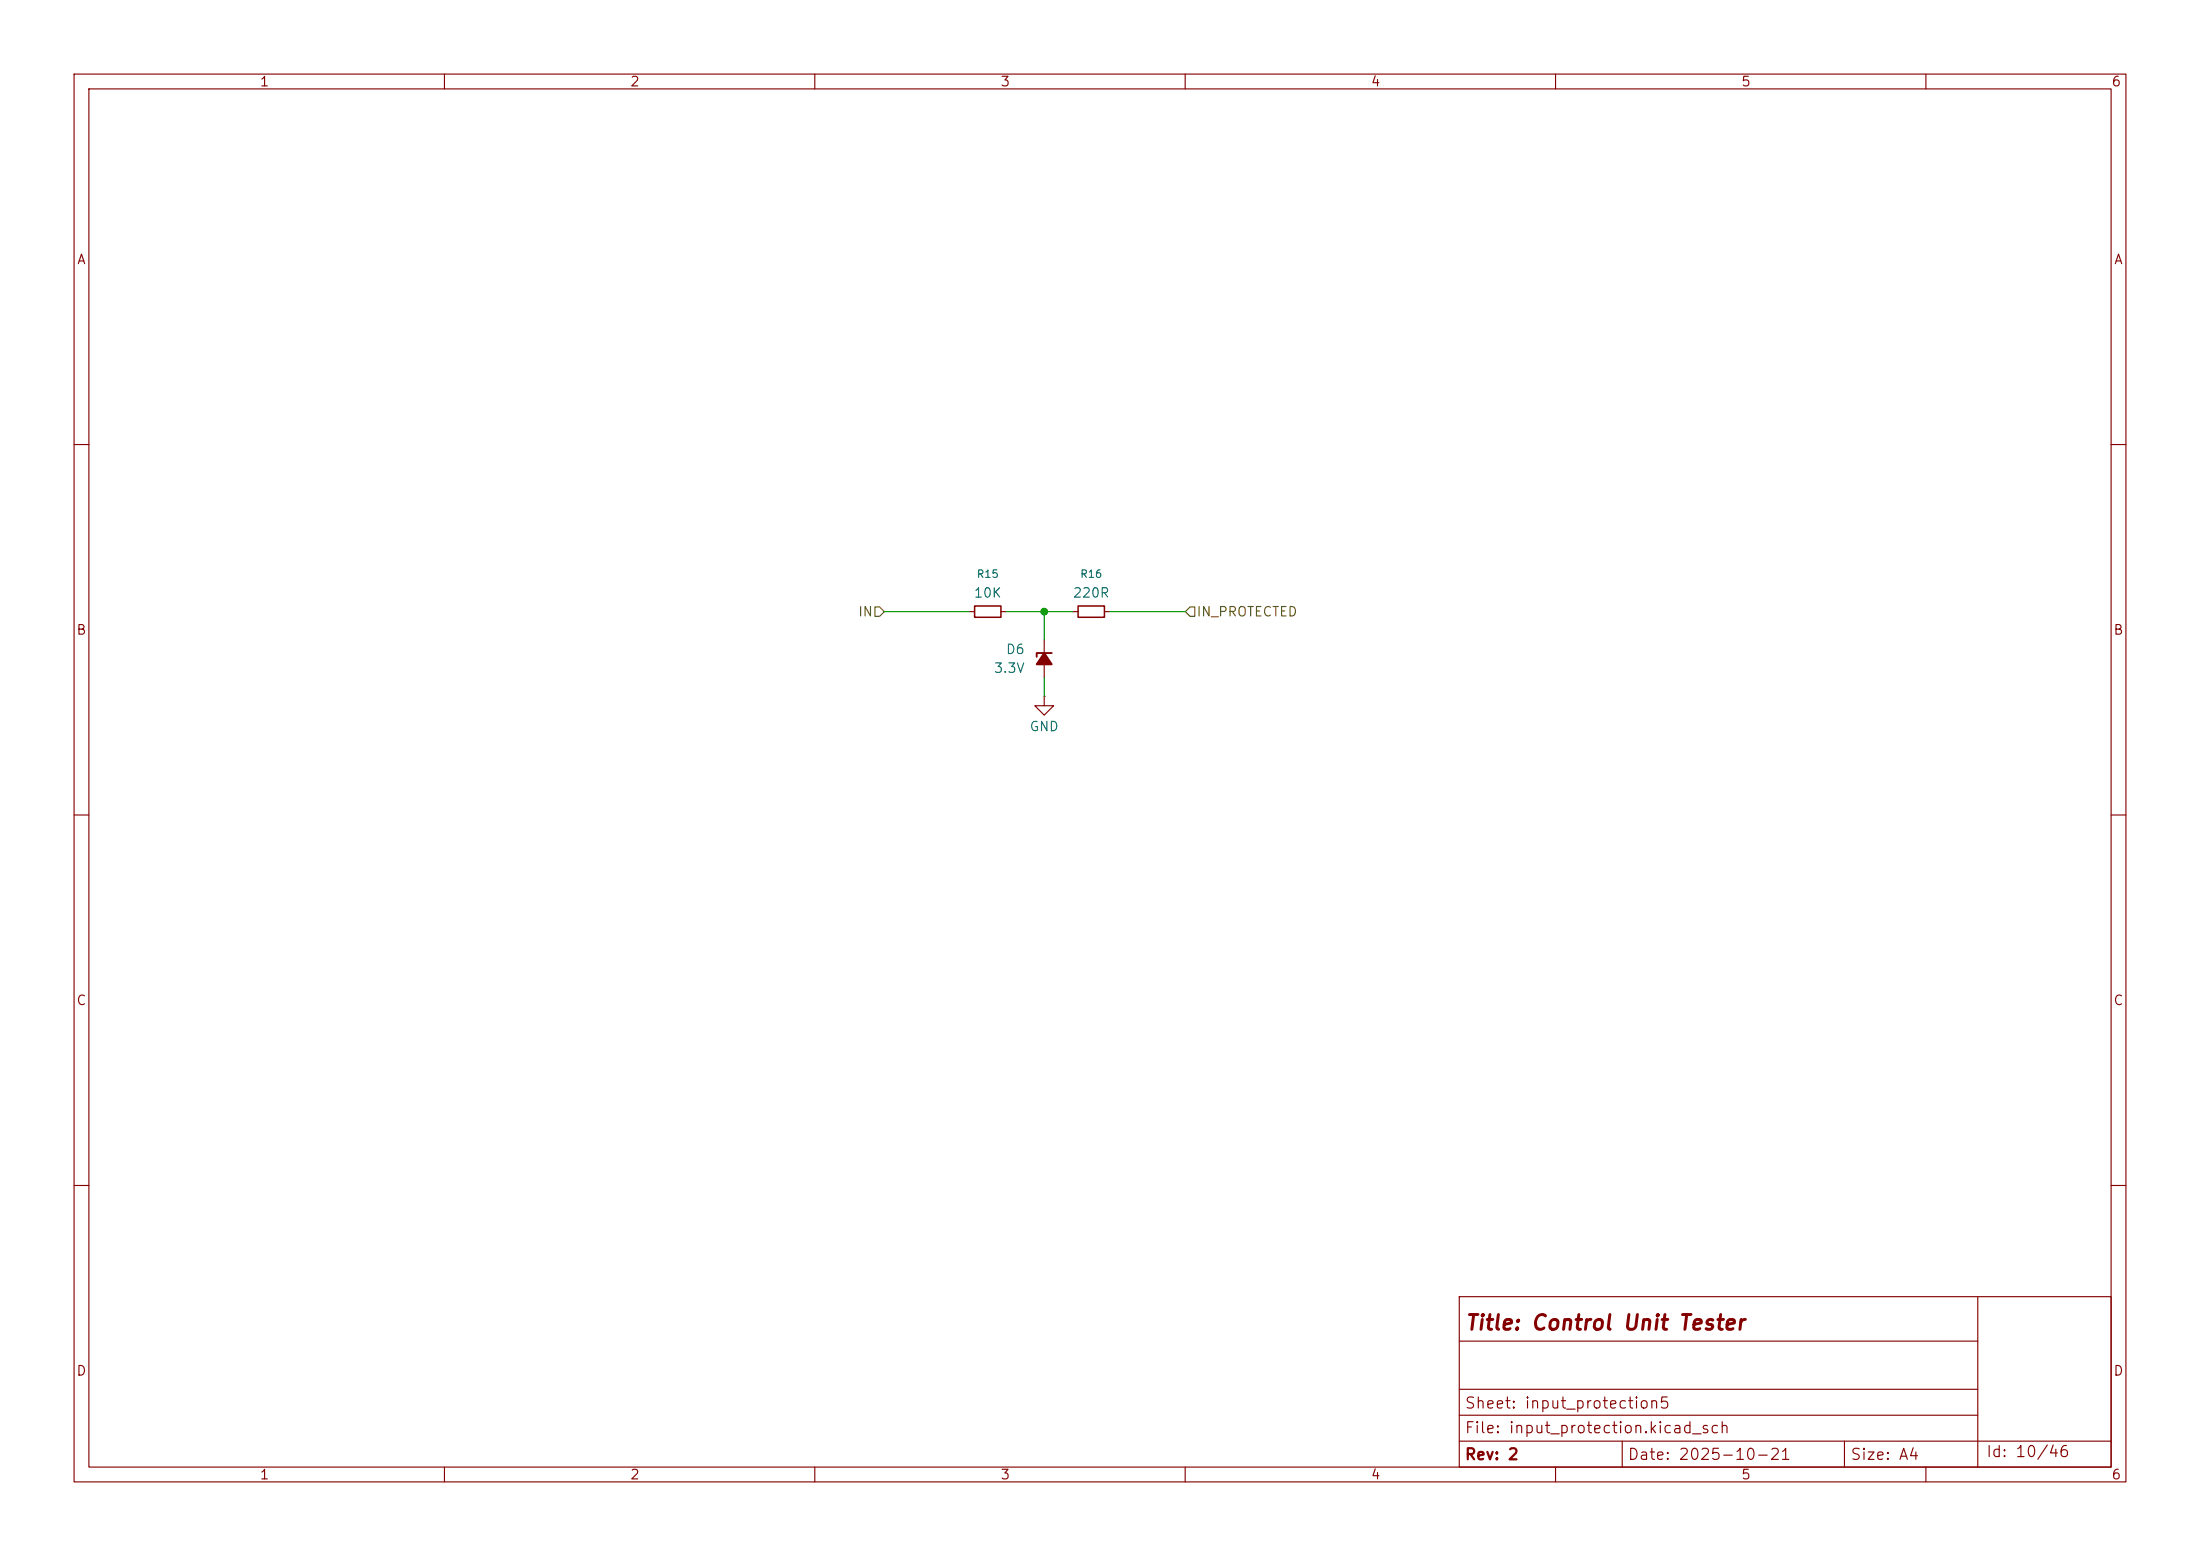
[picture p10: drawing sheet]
<svg xmlns="http://www.w3.org/2000/svg" width="297mm" height="210mm" viewBox="0 0 297 210" stroke-linecap="round" stroke-linejoin="round" font-family="sans-serif">
<g fill="none" stroke="#840000" stroke-width=".15">
<path d="M10 10h277v190h-277zM12 12h273v186h-273zM60 10v2M110 10v2M160 10v2M210 10v2M260 10v2M10 60h2M285 60h2M130.8 82.6h.8M135.1 82.6h.8M141 94v1.3h1.2l-1.2 1.2-1.3-1.2h1.3"/>
<path d="M141 94h.1M141 86.4v5M144.8 82.6h.7M149.1 82.6h.8M10 110h2M285 110h2M10 160h2M197 175h88v23h-88zM267 175v23M285 160h2M60 198v2M110 198v2"/>
<path d="M160 198v2M197 194.5h88M197 191h70M197 187.5h70M197 181h70M210 198v2M219 194.5v3.5M249 194.5v3.5M260 198v2"/>
</g>
<path d="M142 88.1h-2v.5" fill="none" stroke="#840000" stroke-width=".25"/>
<path d="M141 88.1l1 1.6h-2z" fill="#840000" stroke="#840000" stroke-width=".25"/>
<path d="M131.6 81.8h3.5v1.5h-3.5zM145.5 81.8h3.6v1.5h-3.6z" fill="none" stroke="#840000" stroke-width=".2"/>
<path d="M118.1 81.9h.6l.7 .7-.7 .6h-.6zM160.7 81.9h.6v1.3h-.6l-.7-.6z" fill="none" stroke="#725600" stroke-width=".15"/>
<path d="M119.4 82.6h11.4M135.9 82.6h8.9M141 82.6v3.8M141 91.4v2.6M149.9 82.6h10.1" fill="none" stroke="#009600" stroke-width=".15"/>
<circle cx="141" cy="82.6" r=".46" fill="#009600" stroke="#009600" stroke-width=".14"/>
<text font-size="2" fill="#840000" x="197.7" y="180">Title: Control Unit Tester</text>
<g font-size="1.5" fill="#840000">
<text x="197.6" y="190.5">Sheet: input_protection5</text>
<text x="197.6" y="193.8">File: input_protection.kicad_sch</text>
<text x="197.6" y="197.4">Rev: 2</text>
<text x="219.6" y="197.4">Date: 2025-10-21</text>
<text x="249.7" y="197.4">Size: A4</text>
<text x="268" y="197">Id: 10/46</text>
</g>
<g font-size="1.3" fill="#840000">
<text x="35" y="12">1</text>
<text x="85" y="12">2</text>
<text x="135" y="12">3</text>
<text x="185" y="12">4</text>
<text x="235" y="12">5</text>
<text x="285" y="12">6</text>
<text x="10.3" y="36">A</text>
<text x="285.3" y="36">A</text>
<text x="10.2" y="86">B</text>
<text x="285.2" y="86">B</text>
<text x="10.2" y="136">C</text>
<text x="285.2" y="136">C</text>
<text x="10.2" y="186">D</text>
<text x="285.2" y="186">D</text>
<text x="35" y="200">1</text>
<text x="85" y="200">2</text>
<text x="135" y="200">3</text>
<text x="185" y="200">4</text>
<text x="235" y="200">5</text>
<text x="285" y="200">6</text>
</g>
<g font-size="1.3" fill="#725600">
<text x="115.8" y="83.5">IN</text>
<text x="161.5" y="83.5">IN_PROTECTED</text>
</g>
<g font-size="1.3" fill="#006464">
<text x="131.4" y="81">10K</text>
<text x="144.7" y="81">220R</text>
<text x="135.7" y="88.6">D6</text>
<text x="134.1" y="91.1">3.3V</text>
<text x="138.9" y="99">GND</text>
</g>
<g font-size="1" fill="#006464">
<text x="131.8" y="78.2">R15</text>
<text x="145.7" y="78.2">R16</text>
</g>
</svg>
